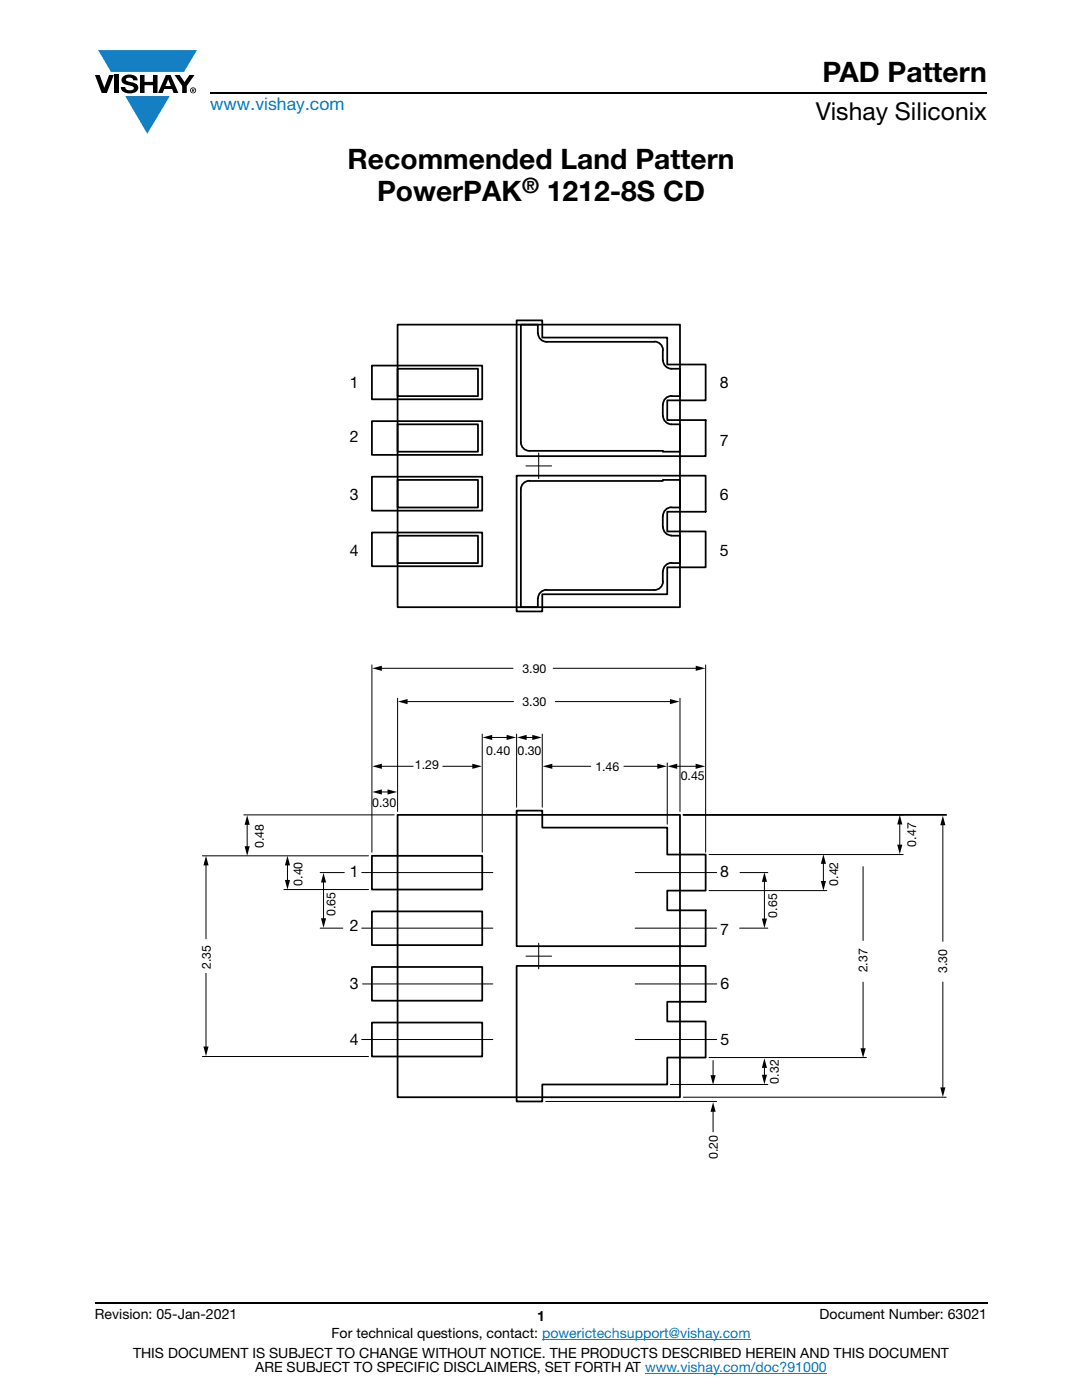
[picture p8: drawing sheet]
<svg xmlns="http://www.w3.org/2000/svg" width="216mm" height="279mm" viewBox="0 0 216 279" stroke-linecap="round" stroke-linejoin="round" font-family="sans-serif">
<g fill="#147fc3">
<path d="M19.6 10h19.7l-2.6 4.3h-1.1h-13.5z"/>
<path d="M25 19.2h8.9l-4.5 7.5z"/>
</g>
<g fill="#000">
<path d="M18.9 15h1l.9 2.5 1-2.5h.9l-1.4 3.6h-1zM22.9 15h.9v3.6h-.9zM24.6 15.3a2.1 2.1 0 0 1 2.8 .3l.1 .4h-.9a.79 .79 0 0 0-.7-.5 .79 .79 0 0 0-.8 .4l.3 .3 1 .2a1.08 1.08 0 0 1 1.2 1 1.08 1.08 0 0 1-1.1 1.2 1.73 1.73 0 0 1-2.4-1.2h.9a.96 .96 0 0 0 .8 .6 .96 .96 0 0 0 .9-.4 1.31 1.31 0 0 0-1.2-.6 1.03 1.03 0 0 1-1.1-.6 1.03 1.03 0 0 1 .2-1.1zM27.9 15h.9v1.3h1.7v-1.3h.9v3.6h-.9v-1.6h-1.7v1.6h-.9zM34.8 15h1.1l.9 1.4 1-1.4h1l-1.5 2.2v1.4h-.9v-1.4zM74.3 133.4l1.9-.5v1zM133.7 139.5l1.9 .5-1.9 .5zM138.8 132.9l1.9 .5-1.9 .5zM74.3 152.9l1.9-.5v1zM74.3 158.1l1.9-.6v1.1zM77.3 157.5l1.9 .6-1.9 .5zM79.4 140l1.9-.5v1z"/>
<path d="M94.2 152.4l2 .5-2 .5zM96.3 147.2l1.9-.5v1zM101.1 146.7l1.9 .5-1.9 .5zM103.2 147.2l1.9-.5v1zM106.2 146.7l1.9 .5-1.9 .5zM108.3 152.9l1.9-.5v1zM131.2 152.4l1.9 .5-1.9 .5zM133.2 152.9l1.9-.5v1zM138.8 152.4l1.9 .5-1.9 .5zM41.1 170.8l.5 1.9h-1zM49.3 162.7l.5 1.9h-1zM48.8 168.9h1l-.5 1.9z"/>
<path d="M57.4 170.8l.5 1.9h-1zM56.9 175.6h1l-.5 1.9zM64.6 174.2l.5 1.9h-1.1zM152.5 174.1l.5 1.9h-1zM164.3 170.5l.5 1.9h-1zM163.8 175.8h1l-.5 1.9zM179.5 162.6l.6 1.9h-1.1zM179 168.6h1.1l-.6 1.9zM188.1 162.8l.5 1.9h-1zM64 183.3h1.1l-.5 1.9zM152 183.3h1l-.5 1.9zM40.6 208.9h1l-.5 1.9z"/>
<path d="M141.8 214.6h1l-.5 1.9zM152 214.5h1l-.5 1.9zM152.5 211.2l.5 1.9h-1zM171.7 209.2h1l-.5 1.9zM187.6 217h1l-.5 1.9zM142.3 220l.5 1.9h-1z"/>
<path d="M33.6 15.9l.5 1.3h-1.1zM33.1 15l-1.6 3.6h1l.3-.8h1.5l.3 .8h1l-1.6-3.6z"/>
<path d="M38.4 17.8h.2v.2h-.2zM38.3 17.7v.7h.1v-.3l.4 .3-.2-.3 .2-.2-.1-.2z"/>
<path d="M38.1 18a.46 .46 0 0 1 .9 0 .46 .46 0 0 1-.9 0zM37.9 18a.6 .6 0 0 0 1.2 0 .6 .6 0 0 0-1.2 0z"/>
</g>
<path d="M42 18.6h155M18.9 260h178.1" fill="none" stroke="#000" stroke-width=".36"/>
<path d="M108.2 267.3h41.6M128.7 274h36.3" fill="none" stroke="#007ec4" stroke-width=".2"/>
<g fill="none" stroke="#000" stroke-width=".35">
<path d="M74.2 73h22v6.7h-22zM79.3 73.6h16.1v5.5h-16.1zM79.3 64.8h56.4v56.4h-56.4zM103.1 63.9h5.1v3.5h24.9v5.3h7.7v7.2h-7.7v3.9h7.7v7.2h-37.7zM107.3 66.5v-1.7h-3.4v23.5M107.4 66.5a1.71 1.71 0 0 0 1.7 1.7M109.1 68.2h21.5M130.6 68.2a1.71 1.71 0 0 1 1.7 1.7M132.3 69.9v2M132.3 71.9a1.71 1.71 0 0 0 1.7 1.7h1.7v5.5h-1.7M134 79a1.71 1.71 0 0 0-1.7 1.7M74.2 84h22v6.8h-22z"/>
<path d="M74.2 95.1h22v6.8h-22zM79.3 95.8h16.1v5.5h-16.1zM79.3 84.7h16.1v5.4h-16.1zM103.1 94.9h37.7v7.2h-7.7v4h7.7v7.1h-7.7v5.4h-24.9v3.4h-5.1zM103.9 88.3a1.71 1.71 0 0 0 1.7 1.7M105.6 96h26.7v-.2h3.4v5.5h-1.7M105.6 95.9a1.71 1.71 0 0 0-1.7 1.8v23.5h3.4v-1.8M132.3 80.7v2.3M132.3 83a1.72 1.72 0 0 0 1.7 1.7h1.7v5.4h-3.4v-.1h-26.7M74.2 106.3h22v6.7h-22zM79.3 106.9h16.1v5.5h-16.1zM109.1 117.7h21.5"/>
<path d="M109.1 117.7a1.71 1.71 0 0 0-1.7 1.7M132.3 103v2.2M132.3 114.1v2M132.3 105.2a1.71 1.71 0 0 0 1.7 1.7M132.3 116a1.71 1.71 0 0 1-1.7 1.7M134 106.9h1.7v5.5h-1.7M134 112.3a1.71 1.71 0 0 0-1.7 1.7M134 101.2a1.71 1.71 0 0 0-1.7 1.8M74.2 170.8h22v6.7h-22zM79.3 162.6h56.4v56.4h-56.4zM103.1 161.8h5.1v3.4h24.9v5.3h7.7v7.2h-7.7v4h7.7v7.1h-37.7zM136.4 162.6h52.4"/>
<path d="M74.2 181.9h22v6.7h-22zM74.2 193h22v6.7h-22zM103.1 192.8h37.7v7.1h-7.7v4h7.7v7.2h-7.7v5.3h-24.9v3.4h-5.1zM74.2 204.1h22v6.7h-22z"/>
</g>
<g fill="none" stroke="#000" stroke-width=".2">
<path d="M104.9 93h5.2M107.5 90.4v5.1M74.2 132.7v37.4M75.8 133.4h26.6M79.3 139.3v22.6M110.4 133.4h28.8M135.7 139.3v22.6M140.8 132.7v37.4M75.8 152.9h6.6M75.8 158.1h1.9M81 140h21.5M88.4 152.9h6.2"/>
<path d="M96.2 146.5v23.6M97.9 147.2h3.5M103.1 146.5v14.6M104.7 147.2h1.9M108.2 146.5v14.6M109.9 152.9h8M110.8 140h23.2M124.5 152.9h7M133.1 152.3v12.2M134.8 152.9h4.4M40.4 170.8h33.1M41.1 172.4v15"/>
<path d="M48.6 162.6h30.1M49.3 164.3v4.9M56.6 177.5h16.9M57.4 172.4v3.6M63.9 174.1h4.8M64.6 175.8v7.8M72.2 174.1h26.1M126.7 174.1h16.3M136.4 162.6h43.8M141.5 170.5h38.7M141.5 177.7h23.5M147.7 174.1h5.5"/>
<path d="M152.5 175.6v8.1M164.3 172v4.2M172.2 173v14.7M179.5 164.2v4.7M188.1 164.3v23.6M41.1 194.2v15M63.9 185.2h4.5M72.2 185.2h26.1M72.3 196.4h26M104.9 190.8h5.2M107.5 188.2v5.2M126.7 196.4h16.3"/>
<path d="M126.7 185.2h16.3M147.6 185.2h5.6M172.2 196v13.5M188.1 196v21.4M40.4 210.8h33.1M72.2 207.5h26.1M108.9 219.8h34.1M126.7 207.5h16.3M133.8 216.4h19.4M136.4 219h52.4M141.5 211.1h31.4M142.3 211.6v3.3"/>
<path d="M152.5 212.8v2M142.3 221.5v4.4"/>
</g>
<g font-size="5.6">
<text x="164.1" y="16.4">PAD Pattern</text>
<text x="69.3" y="33.8">Recommended Land Pattern</text>
<text x="75.2" y="40.1">PowerPAK</text>
<text x="109.1" y="40.1">1212-8S CD</text>
</g>
<text font-size="4.9" x="162.8" y="24">Vishay Siliconix</text>
<text font-size="4.2" x="104.2" y="38.4">®</text>
<text font-size="3.5" fill="#007ec4" x="42" y="21.9">www.vishay.com</text>
<g font-size="3.2" fill="#000001">
<text x="69.8" y="77.5">1</text>
<text x="143.6" y="77.5">8</text>
<text x="69.8" y="88.3">2</text>
<text x="143.6" y="89">7</text>
<text x="69.8" y="99.7">3</text>
<text x="143.7" y="99.7">6</text>
<text x="69.8" y="111">4</text>
<text x="143.7" y="111">5</text>
<text x="69.8" y="175.1">1</text>
<text x="143.7" y="175.1">8</text>
<text x="69.8" y="185.9">2</text>
<text x="143.7" y="186.6">7</text>
<text x="69.8" y="197.3">3</text>
<text x="143.8" y="197.3">6</text>
<text x="69.8" y="208.6">4</text>
<text x="143.8" y="208.6">5</text>
</g>
<g font-size="2.8">
<text x="18.9" y="263.3">Revision: 05-Jan-2021</text>
<text x="107.2" y="263.6">1</text>
<text x="163.6" y="263.3">Document Number: 63021</text>
<text x="66.1" y="267.1">For technical questions, contact: powerictechsupport@vishay.com</text>
<text x="26.5" y="271">THIS DOCUMENT IS SUBJECT TO CHANGE WITHOUT NOTICE. THE PRODUCTS DESCRIBED HEREIN AND THIS DOCUMENT</text>
<text x="50.9" y="273.8">ARE SUBJECT TO SPECIFIC DISCLAIMERS, SET FORTH AT www.vishay.com/doc?91000</text>
</g>
<g font-size="2.5" fill="#000001">
<text x="104.2" y="134.3">3.90</text>
<text x="104.2" y="141">3.30</text>
<text x="82.8" y="153.5">1.29</text>
<text x="97" y="150.7">0.40</text>
<text x="103.3" y="150.7">0.30</text>
<text x="118.8" y="153.9">1.46</text>
<text x="135.8" y="155.7">0.45</text>
<text x="74.3" y="161.1">0.30</text>
<text x="52.7" y="169.2" transform="rotate(-90 52.7 169.2)">0.48</text>
<text x="182.8" y="168.9" transform="rotate(-90 182.8 168.9)">0.47</text>
<text x="60.3" y="176.8" transform="rotate(-90 60.3 176.8)">0.40</text>
<text x="167.3" y="176.8" transform="rotate(-90 167.3 176.8)">0.42</text>
<text x="66.9" y="182.8" transform="rotate(-90 66.9 182.8)">0.65</text>
<text x="155" y="183.1" transform="rotate(-90 155 183.1)">0.65</text>
<text x="42.1" y="193.4" transform="rotate(-90 42.1 193.4)">2.35</text>
<text x="173.1" y="194.1" transform="rotate(-90 173.1 194.1)">2.37</text>
<text x="189" y="194.3" transform="rotate(-90 189 194.3)">3.30</text>
<text x="155.4" y="216.2" transform="rotate(-90 155.4 216.2)">0.32</text>
<text x="143.2" y="231.3" transform="rotate(-90 143.2 231.3)">0.20</text>
</g>
</svg>
